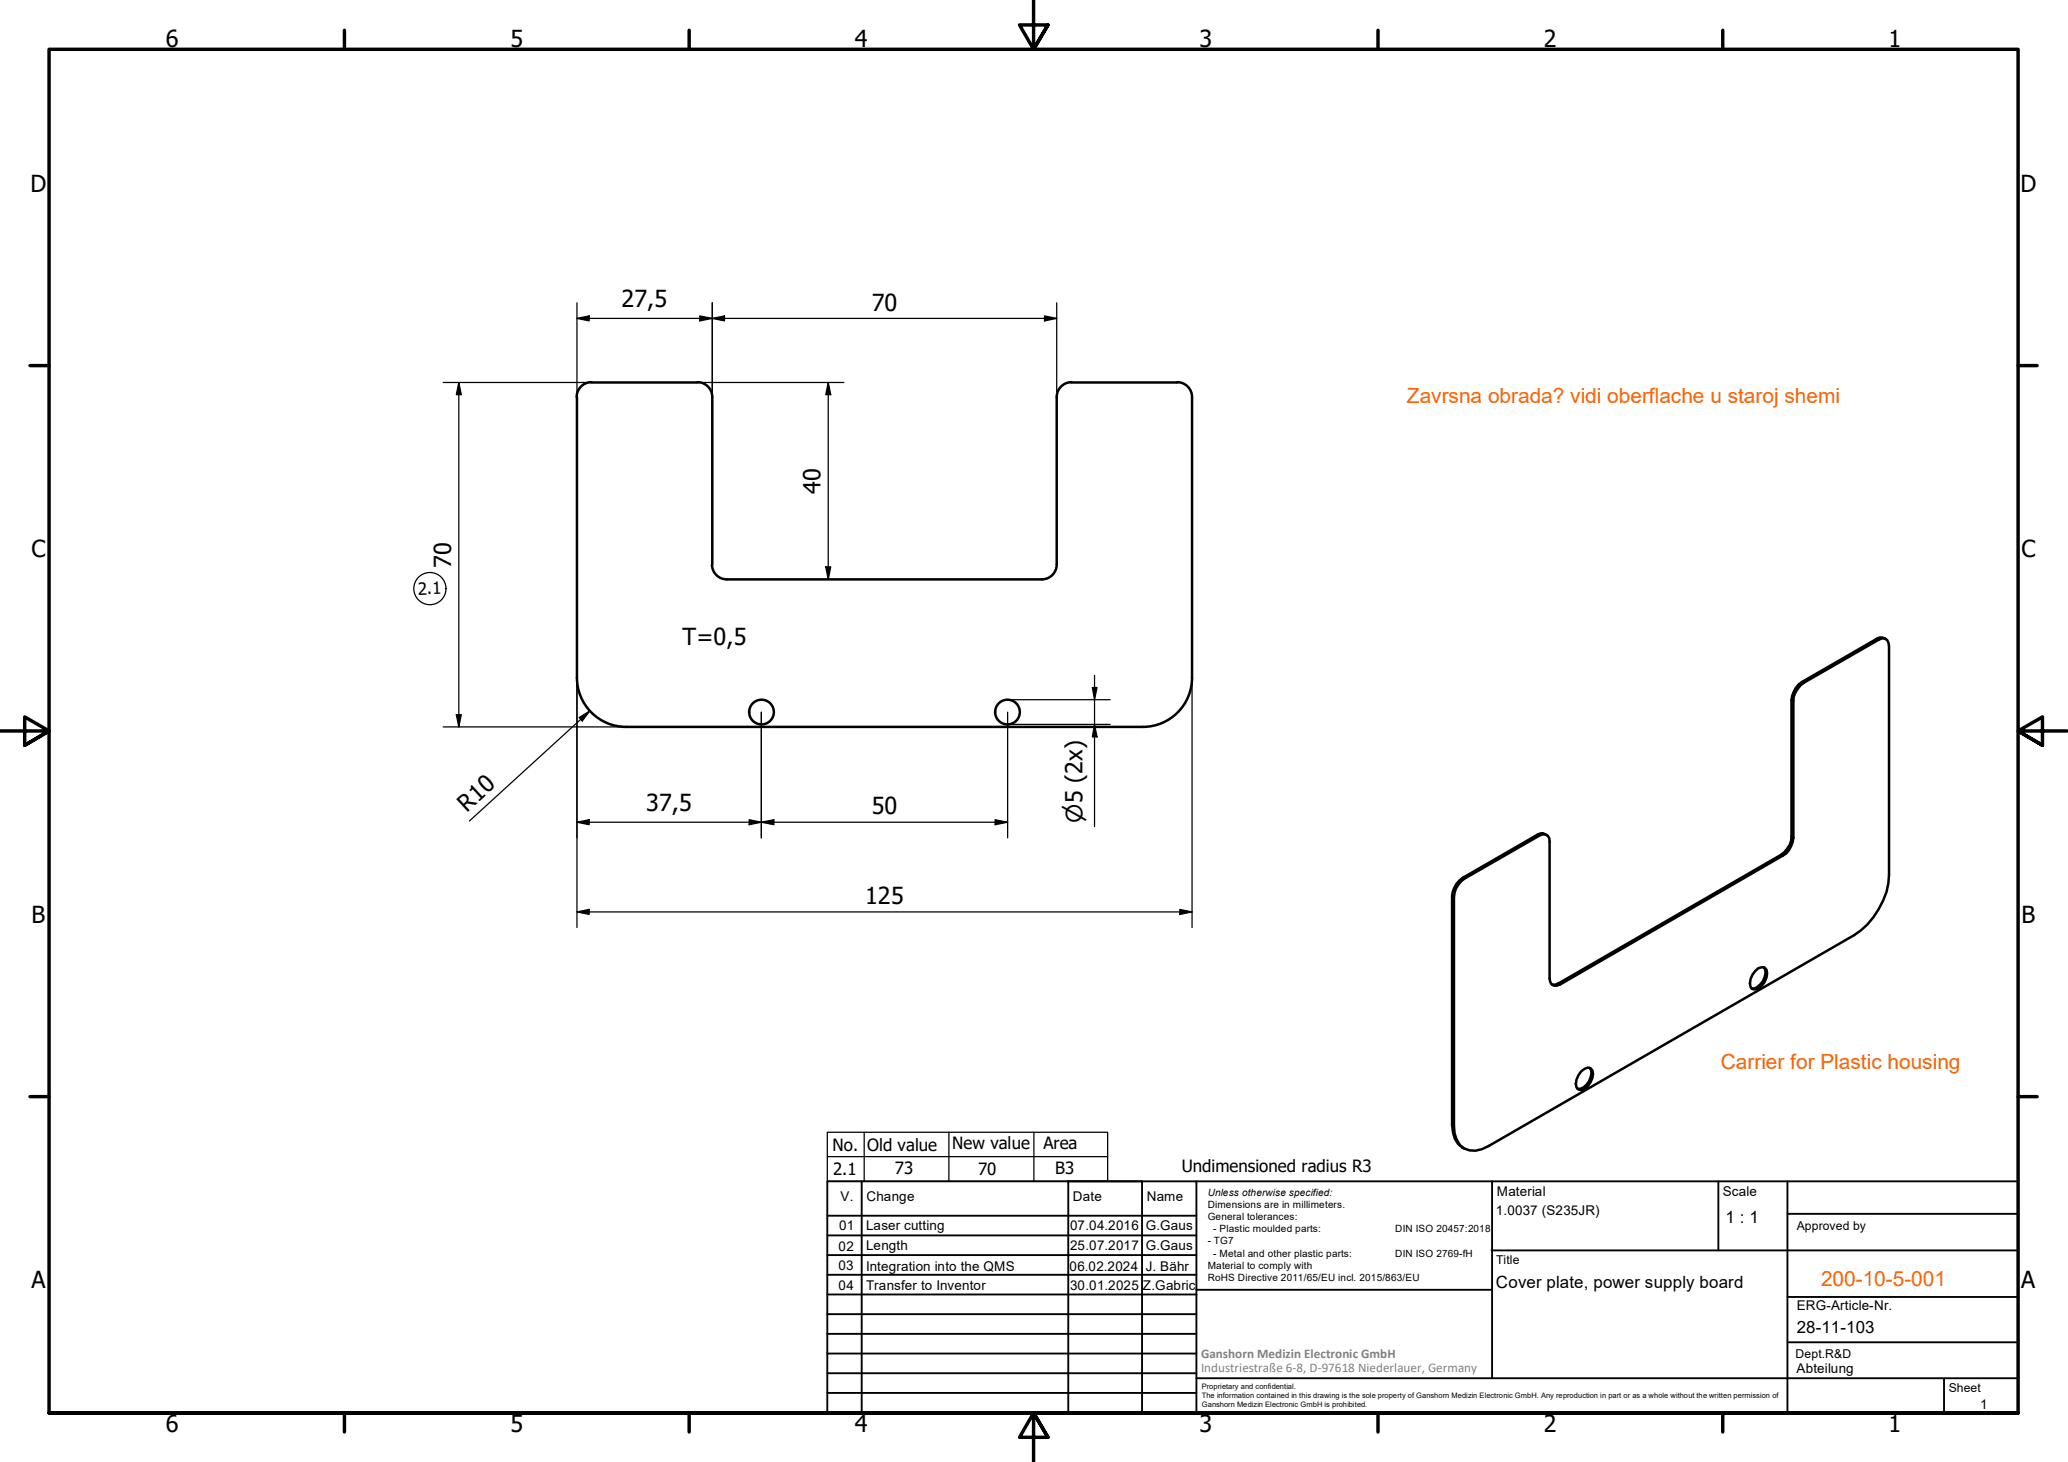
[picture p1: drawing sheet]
<svg xmlns="http://www.w3.org/2000/svg" width="420mm" height="297mm" viewBox="0 0 420 297" stroke-linecap="round" stroke-linejoin="round" font-family="sans-serif">
<!-- layer: Visible (ISO) -->
<g fill="none" stroke="#000" stroke-width=".51">
<path d="M120.2 77.6a3 3 0 0 0-3 3.1M120.2 77.7h21.5M141.7 77.6a3 3 0 0 1 3 3.1M217.7 77.7h21.5M217.7 77.6a3 3 0 0 0-3 3.1M239.2 77.6a3 3 0 0 1 3 3.1M117.2 80.7v57a10 10 0 0 0 10 10M144.7 80.7v34M214.7 80.7v34a3 3 0 0 1-3 3M242.2 80.7v57a10 10 0 0 1-10 10M144.7 114.7a3 3 0 0 0 3 3M147.7 117.7h64"/>
<path d="M383.2 129.8a1.57 1.57 0 0 0-1.9 0l-15.2 8.7a4.7 4.7 0 0 0-2.1 3.7v27.8a4.4 4.4 0 0 1-2.1 3.7l-45.3 26.1-.7 .3-.6-.1M127.2 147.7h105M296.9 179.1l.6-.6 15.2-8.7a1.28 1.28 0 0 1 1.5-.2 1.28 1.28 0 0 1 .6 1.4v27.8a1.32 1.32 0 0 0 .7 1.4 1.32 1.32 0 0 0 1.5-.2l45.2-26.2a4.4 4.4 0 0 0 2.2-3.6v-27.8a4.6 4.6 0 0 1 2.1-3.7l15.2-8.7a1.29 1.29 0 0 1 1.5-.2 1.29 1.29 0 0 1 .6 1.4v46.5a15.8 15.8 0 0 1-7.1 12.3l-74.2 42.8a4.6 4.6 0 0 1-5.9-.2l-.6-1-.5-1.3-.1-1.5v-46.6a4.6 4.6 0 0 1 1.5-3.1zM314.2 169.7a1.35 1.35 0 0 0-1.8-.1l-15.2 8.8a4.7 4.7 0 0 0-2.2 3.6v46.6a5 5 0 0 0 2.5 4.7M356.6 197.3l.7-.6 .6-.2 .6 .1a2.28 2.28 0 0 1 0 2.9 2.22 2.22 0 0 1-2.5 1.5 2.28 2.28 0 0 1 0-3zM358.3 196.5a2.42 2.42 0 0 1-.1 2.8 2.66 2.66 0 0 1-2.3 1.5M321.2 217.7l1.4-.8 .6 .1a2.2 2.2 0 0 1 0 2.9 2.14 2.14 0 0 1-2.5 1.4 2.2 2.2 0 0 1 0-2.8zM323 217a2.32 2.32 0 0 1-.2 2.7 2.38 2.38 0 0 1-2.3 1.5"/>
<circle cx="154.7" cy="144.7" r="2.51"/>
<circle cx="204.7" cy="144.7" r="2.51"/>
</g>
<!-- layer: Visible Narrow (ISO) -->
<path d="M366.1 138.5l.4 .2M381.3 129.8l.4 .2M364 142.2l.4 .2M297.2 178.4l.3 .1M312.4 169.6l.3 .2M361.9 173.7l.3 .1M364 170l.4 .2M295 182l.4 .2M316.6 199.8l.4 .2M295 228.6l.4 .2" fill="none" stroke="#000" stroke-width=".38"/>
<!-- layer: Border (ISO) -->
<g fill="none" stroke="#000" stroke-width=".7">
<path d="M70 6.1v3.9M140 6.1v3.9M210 0v10l-2.9-4.9h5.8l-2.9 4.9 2.9-4.9M280 6.1v3.9M350 6.1v3.9M6.1 74.3h3.9M410 74.3h3.9M0 148.5h10l-5-2.8v5.7l5-2.9-5 2.9M420 148.5h-10l5-2.8v5.7l-5-2.9 5 2.9M6.1 222.8h3.9M410 222.8h3.9M10 287.1v-277.1h400v277.1h-400h400"/>
<path d="M70 287.1v3.8M140 287.1v3.8M212.9 292l-2.9-4.9 2.9 4.9h-5.8l2.9-4.9v9.9M280 287.1v3.8M350 287.1v3.8"/>
</g>
<!-- layer: TitleBlock -->
<g fill="none" stroke="#000" stroke-width=".38">
<path d="M168.1 251h75M168.1 247h75M168.1 255h75M168.1 259h75M175.1 240v47M216.9 240h15M217 240v47M232 240v47M243.1 240.1v46.9h-75v-47h241.9v47.1h-167M303 254h107M303.1 240v40M349.1 240v14"/>
<path d="M363.2 240v47.1M363.2 246.6h46.8M168.1 271h75M168.1 263h75M168.1 267h75M168.1 275h75M168.1 279h75M243.1 262.1h60M363.2 272.7h46.8M363.2 263.5h46.8M168.1 283h75M216.9 287h15"/>
<path d="M243.1 280h166.9M395 280.1v7"/>
</g>
<!-- layer: Sketch Geometry (ISO) -->
<g fill="none" stroke="#000" stroke-width=".25">
<path d="M168.1 230h56.9v10h-56.9zM168.1 235h56.9M175.6 230v10M192.8 230v10M210.1 230v10"/>
<circle cx="87.3" cy="119.6" r="3.3"/>
</g>
<!-- layer: Dimension (ISO) -->
<g fill="none" stroke="#000" stroke-width=".25">
<path d="M90 77.7h30.2M93.2 77.7v70M93.2 77.7l.5 2.5h-1zM117.2 64.7l2.5-.5v1zM117.2 64.7h97.5M117.2 61.5v19.2M141.7 77.7h29.7M142.2 64.2l2.5 .5-2.5 .5zM144.7 64.7l2.5-.5v1zM144.7 61.5v19.2M168.3 77.7v40M168.3 77.7l.5 2.5h-1z"/>
<path d="M212.2 64.2l2.5 .5-2.5 .5zM214.7 61.5v19.2M167.8 115.2h1l-.5 2.5zM117.2 137.7v50.8M221.9 139.7h1l-.5 2.5zM222.4 137.2v30.7M242.2 137.7v50.8M90 147.7h37.2M92.7 145.2h1l-.5 2.5zM117.7 145.8l2.1-1.4-1.5 2.1zM119.8 144.4l-24.4 22.4M154.7 144.7v25.5"/>
<path d="M204.7 144.7v25.5M204.7 147.2h20.9M204.7 142.2h20.9M222.4 147.2l.5 2.5h-1zM117.2 167.1l2.5-.6v1.1zM117.2 167.1h87.5M152.2 166.5l2.5 .6-2.5 .5zM154.7 167.1l2.5-.6v1.1zM202.2 166.5l2.5 .6-2.5 .5zM117.2 185.3l2.5-.5v1zM117.2 185.3h125M239.7 184.8l2.5 .5-2.5 .5z"/>
</g>
<g fill="#000">
<path d="M117.2 64.7l2.5-.5v1zM142.2 64.2l2.5 .5-2.5 .5zM144.7 64.7l2.5-.5v1zM212.2 64.2l2.5 .5-2.5 .5zM93.2 77.7l.5 2.5h-1zM168.3 77.7l.5 2.5h-1zM167.8 115.2h1l-.5 2.5zM221.9 139.7h1l-.5 2.5zM92.7 145.2h1l-.5 2.5zM117.7 145.8l2.1-1.4-1.5 2.1zM222.4 147.2l.5 2.5h-1zM117.2 167.1l2.5-.6v1.1z"/>
<path d="M152.2 166.5l2.5 .6-2.5 .5zM154.7 167.1l2.5-.6v1.1zM202.2 166.5l2.5 .6-2.5 .5zM117.2 185.3l2.5-.5v1zM239.7 184.8l2.5 .5-2.5 .5z"/>
</g>
<g font-size="4.8">
<text x="33.7" y="9.6">6</text>
<text x="103.7" y="9.6">5</text>
<text x="173.7" y="9.6">4</text>
<text x="243.7" y="9.6">3</text>
<text x="313.7" y="9.6">2</text>
<text x="383.7" y="9.6">1</text>
<text x="6.2" y="38.9">D</text>
<text x="410.5" y="38.9">D</text>
<text x="126.3" y="62.3">27,5</text>
<text x="177.1" y="63.1">70</text>
<text x="166.7" y="100.3" transform="rotate(-90 166.7 100.3)">40</text>
<text x="6.4" y="113.1">C</text>
<text x="410.7" y="113.1">C</text>
<text x="91.6" y="115.3" transform="rotate(-90 91.6 115.3)">70</text>
<text x="138.7" y="131.1">T=0,5</text>
<text x="94.9" y="165.1" transform="rotate(-43 94.9 165.1)">R10</text>
<text x="131.3" y="164.7">37,5</text>
<text x="177.1" y="165.5">50</text>
<text x="175.8" y="183.7">125</text>
<text x="6.4" y="187.4">B</text>
<text x="410.7" y="187.4">B</text>
<text x="6.4" y="261.7">A</text>
<text x="410.7" y="261.7">A</text>
<text x="33.7" y="290.9">6</text>
<text x="103.7" y="290.9">5</text>
<text x="173.7" y="290.9">4</text>
<text x="243.7" y="290.9">3</text>
<text x="313.7" y="290.9">2</text>
<text x="383.7" y="290.9">1</text>
</g>
<text font-size="4.6" x="219.9" y="167.2" transform="rotate(-90 219.9 167.2)">⌀5 (2x)</text>
<g font-size="4.2" fill="#ff6200">
<text x="285.9" y="81.9">Zavrsna obrada? vidi oberflache u staroj shemi</text>
<text x="370" y="261.4">200-10-5-001</text>
</g>
<text font-size="4.2" fill="#ff6100" x="349.6" y="217.2">Carrier for Plastic housing</text>
<g font-size="3.4">
<text x="85" y="120.8" transform="rotate(-2 85 120.8)">2.1</text>
<text x="169.2" y="233.9">No.</text>
<text x="176.2" y="233.9">Old value</text>
<text x="193.5" y="233.5">New value</text>
<text x="212" y="233.5">Area</text>
<text x="169.3" y="238.7">2.1</text>
<text x="181.8" y="238.6">73</text>
<text x="198.8" y="238.7">70</text>
<text x="214.4" y="238.6">B3</text>
<text x="240.1" y="238.1">Undimensioned radius R3</text>
<text x="350.6" y="248.5">1 : 1</text>
<text x="303.9" y="261.7">Cover plate, power supply board</text>
<text x="365.1" y="270.9">28-11-103</text>
</g>
<g font-size="2.7">
<text x="170.8" y="244">V.</text>
<text x="176" y="244">Change</text>
<text x="218" y="244">Date</text>
<text x="233" y="244">Name</text>
<text x="304.1" y="243">Material</text>
<text x="350" y="243.1">Scale</text>
<text x="170.5" y="249.9">01</text>
<text x="176" y="249.9">Laser cutting</text>
<text x="217.4" y="250">07.04.2016</text>
<text x="232.8" y="250">G.Gaus</text>
<text x="303.9" y="246.8">1.0037 (S235JR)</text>
<text x="170.4" y="254.2">02</text>
<text x="176" y="254">Length</text>
<text x="217.4" y="254">25.07.2017</text>
<text x="232.8" y="254">G.Gaus</text>
<text x="170.4" y="258.1">03</text>
<text x="170.4" y="262.1">04</text>
<text x="176" y="258.2">Integration into the QMS</text>
<text x="176" y="262.1">Transfer to Inventor</text>
<text x="217.3" y="258.2">06.02.2024</text>
<text x="217.4" y="262.1">30.01.2025</text>
<text x="232.2" y="262.1">Z.Gabric</text>
<text x="232.8" y="258.2">J. Bähr</text>
<text x="365.1" y="266.1">ERG-Article-Nr.</text>
<text x="365" y="279">Abteilung</text>
<text x="402.3" y="286.2">1</text>
</g>
<g font-size="2.7" fill="#808080">
<text x="244" y="275.8">Ganshorn Medizin Electronic GmbH</text>
<text x="244" y="278.7">Industriestraße 6-8, D-97618 Niederlauer, Germany</text>
</g>
<g font-size="2.5">
<text x="365.1" y="249.9">Approved by</text>
<text x="304" y="256.8">Title</text>
<text x="364.8" y="275.8">Dept.R&amp;D</text>
<text x="395.9" y="282.9">Sheet</text>
</g>
<g font-size="2">
<text x="245.4" y="242.9">Unless otherwise specified:</text>
<text x="245.4" y="245.4">Dimensions are in millimeters.</text>
<text x="245.4" y="247.9">General tolerances:</text>
<text x="246.5" y="250.4">- Plastic moulded parts:</text>
<text x="283.5" y="250.4">DIN ISO 20457:2018</text>
<text x="245.4" y="252.8">- TG7</text>
<text x="245.4" y="257.9">Material to comply with</text>
<text x="246.5" y="255.4">- Metal and other plastic parts:</text>
<text x="283.5" y="255.4">DIN ISO 2769-fH</text>
<text x="245.4" y="260.3">RoHS Directive 2011/65/EU incl. 2015/863/EU</text>
</g>
<g font-size="1.5">
<text x="244.2" y="282.2">Proprietary and confidential.</text>
<text x="244.2" y="284">The information contained in this drawing is the sole property of Ganshorn Medizin Electronic GmbH. Any reproduction in part or as a whole without the written permission of</text>
<text x="244.2" y="285.8">Ganshorn Medizin Electronic GmbH is prohibited.</text>
</g>
</svg>
